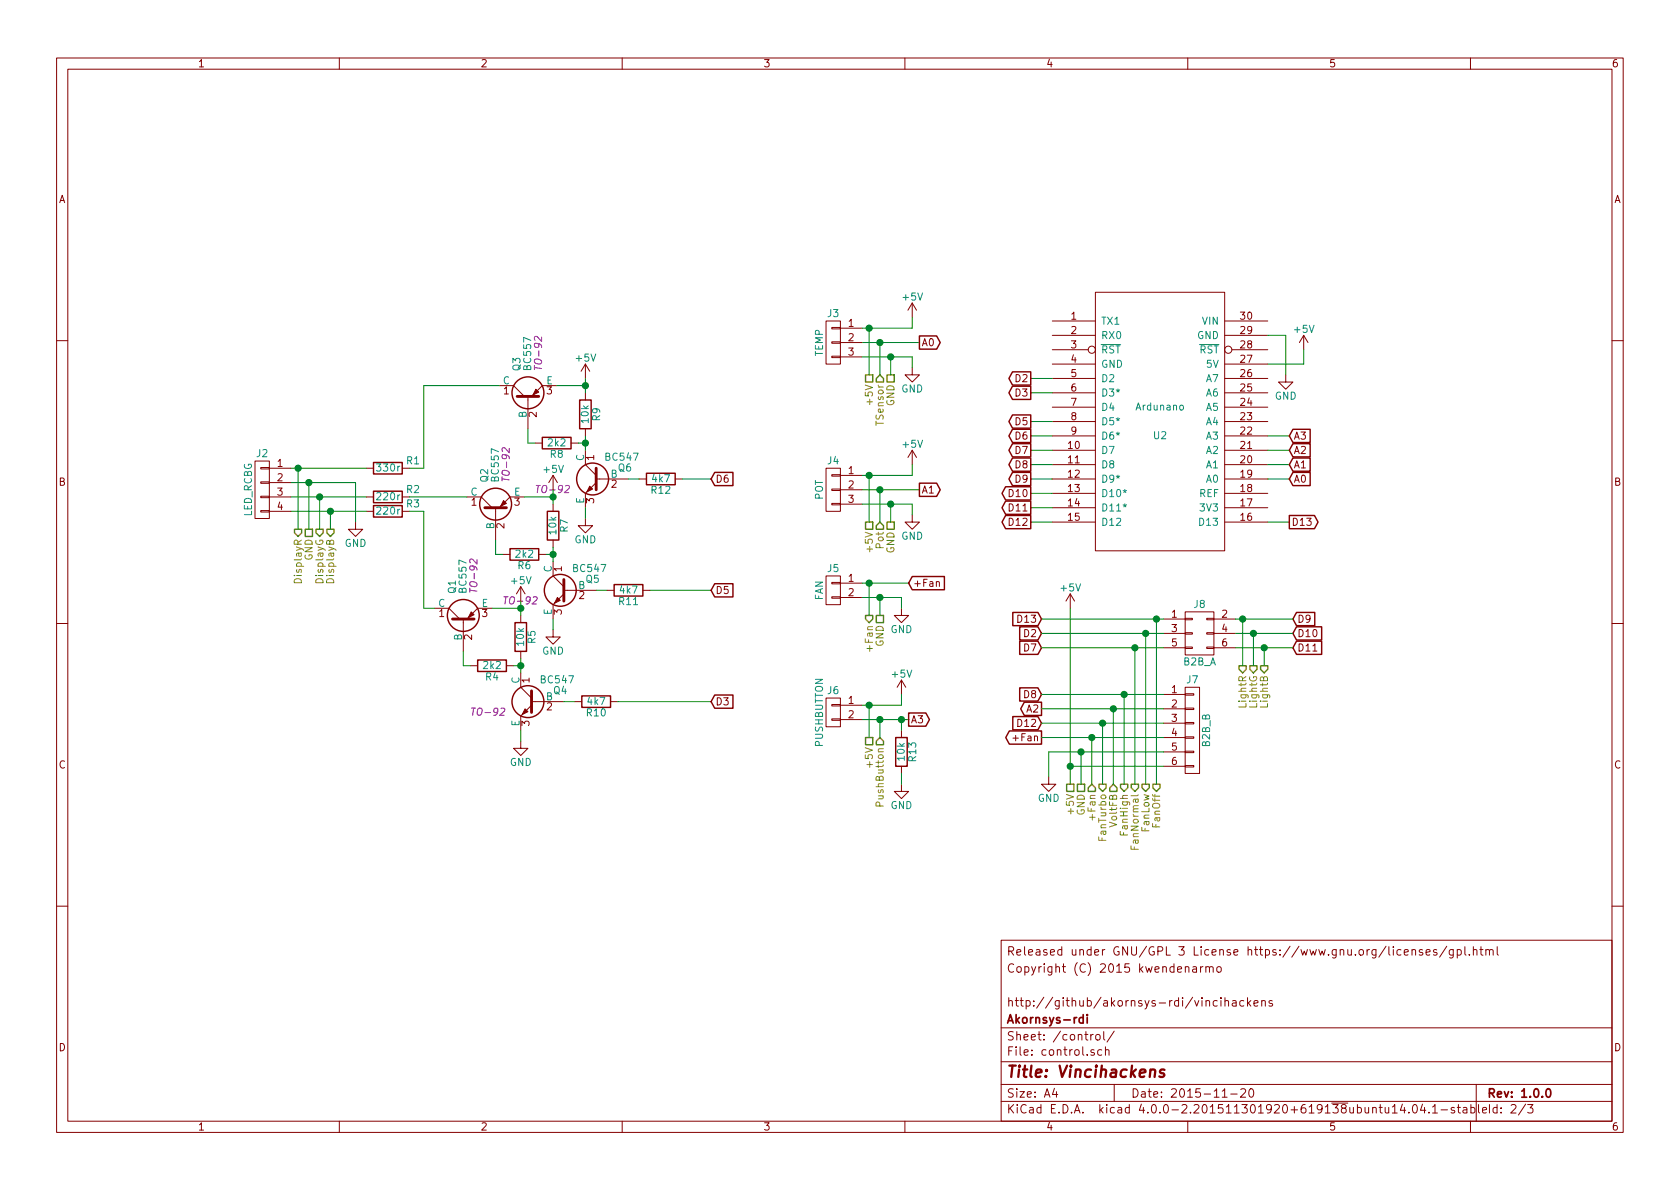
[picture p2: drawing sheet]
EESchema Schematic File Version 2
LIBS:Ardunano
LIBS:lm35
LIBS:motor
LIBS:power
LIBS:device
LIBS:transistors
LIBS:conn
LIBS:linear
LIBS:regul
LIBS:74xx
LIBS:cmos4000
LIBS:adc-dac
LIBS:memory
LIBS:xilinx
LIBS:microcontrollers
LIBS:dsp
LIBS:microchip
LIBS:analog_switches
LIBS:motorola
LIBS:texas
LIBS:intel
LIBS:audio
LIBS:interface
LIBS:digital-audio
LIBS:philips
LIBS:display
LIBS:cypress
LIBS:siliconi
LIBS:opto
LIBS:atmel
LIBS:contrib
LIBS:valves
LIBS:vincihackens-cache
EELAYER 25 0
EELAYER END
$Descr A4 11693 8268
encoding utf-8
Sheet 2 3
Title "Vincihackens"
Date "2015-11-20"
Rev "1.0.0"
Comp "Akornsys-rdi"
Comment1 "http://github/akornsys-rdi/vincihackens"
Comment2 ""
Comment3 "Copyright (C) 2015 kwendenarmo"
Comment4 "Released under GNU/GPL 3 License https://www.gnu.org/licenses/gpl.html"
$EndDescr
$Comp
L R R1
U 1 1
P 2700 3250
F 0 "R1" V 2650 3425 50  0000 C CNN
F 1 "330r" V 2700 3250 50  0000 C CNN
F 2 "" V 2630 3250 30  0000 C CNN
F 3 "" H 2700 3250 30  0000 C CNN
	1    2700 3250
	0    1    1    0   
$EndComp
$Comp
L R R3
U 1 1
P 2700 3550
F 0 "R3" V 2650 3725 50  0000 C CNN
F 1 "220r" V 2700 3550 50  0000 C CNN
F 2 "" V 2630 3550 30  0000 C CNN
F 3 "" H 2700 3550 30  0000 C CNN
	1    2700 3550
	0    1    1    0   
$EndComp
$Comp
L R R2
U 1 1
P 2700 3450
F 0 "R2" V 2650 3625 50  0000 C CNN
F 1 "220r" V 2700 3450 50  0000 C CNN
F 2 "" V 2630 3450 30  0000 C CNN
F 3 "" H 2700 3450 30  0000 C CNN
	1    2700 3450
	0    1    1    0   
$EndComp
$Comp
L GND #PWR1
U 1 1
P 2475 3625
F 0 "#PWR1" H 2475 3375 50  0001 C CNN
F 1 "GND" H 2475 3475 50  0000 C CNN
F 2 "" H 2475 3625 60  0000 C CNN
F 3 "" H 2475 3625 60  0000 C CNN
	1    2475 3625
	1    0    0    -1  
$EndComp
$Comp
L BC547 Q6
U 1 1
P 4175 3325
F 0 "Q6" H 3950 3400 50  0000 L CNN
F 1 "BC547" H 3900 3475 50  0000 L CNN
F 2 "TO-92" H 4375 3250 50  0000 L CIN
F 3 "" H 4175 3325 50  0000 L CNN
	1    4175 3325
	-1   0    0    -1  
$EndComp
$Comp
L BC557 Q3
U 1 1
P 3675 2775
F 0 "Q3" H 3875 2850 50  0000 L CNN
F 1 "BC557" H 3875 2775 50  0000 L CNN
F 2 "TO-92" H 3875 2700 50  0000 L CIN
F 3 "" H 3675 2775 50  0000 L CNN
	1    3675 2775
	0    -1   -1   0   
$EndComp
$Comp
L R R9
U 1 1
P 4075 2875
F 0 "R9" V 4155 2875 50  0000 C CNN
F 1 "10k" V 4075 2875 50  0000 C CNN
F 2 "" V 4005 2875 30  0000 C CNN
F 3 "" H 4075 2875 30  0000 C CNN
	1    4075 2875
	1    0    0    -1  
$EndComp
$Comp
L R R12
U 1 1
P 4600 3325
F 0 "R12" V 4680 3325 50  0000 C CNN
F 1 "4k7" V 4600 3325 50  0000 C CNN
F 2 "" V 4530 3325 30  0000 C CNN
F 3 "" H 4600 3325 30  0000 C CNN
	1    4600 3325
	0    1    1    0   
$EndComp
$Comp
L R R8
U 1 1
P 3875 3075
F 0 "R8" V 3955 3075 50  0000 C CNN
F 1 "2k2" V 3875 3075 50  0000 C CNN
F 2 "" V 3805 3075 30  0000 C CNN
F 3 "" H 3875 3075 30  0000 C CNN
	1    3875 3075
	0    1    1    0   
$EndComp
$Comp
L GND #PWR7
U 1 1
P 4075 3600
F 0 "#PWR7" H 4075 3350 50  0001 C CNN
F 1 "GND" H 4075 3450 50  0000 C CNN
F 2 "" H 4075 3600 60  0000 C CNN
F 3 "" H 4075 3600 60  0000 C CNN
	1    4075 3600
	1    0    0    -1  
$EndComp
$Comp
L +5V #PWR6
U 1 1
P 4075 2625
F 0 "#PWR6" H 4075 2475 50  0001 C CNN
F 1 "+5V" H 4075 2765 50  0000 C CNN
F 2 "" H 4075 2625 60  0000 C CNN
F 3 "" H 4075 2625 60  0000 C CNN
	1    4075 2625
	1    0    0    -1  
$EndComp
Wire Wire Line
	2025 3550 2550 3550
Wire Wire Line
	2025 3450 2550 3450
Wire Wire Line
	2025 3250 2550 3250
Wire Wire Line
	4025 3075 4075 3075
Wire Wire Line
	4075 3025 4075 3125
Connection ~ 4075 3075
Wire Wire Line
	4075 3525 4075 3600
Wire Wire Line
	4375 3325 4450 3325
Wire Wire Line
	3725 3075 3675 3075
Wire Wire Line
	3675 3075 3675 2975
Wire Wire Line
	3875 2675 4075 2675
Wire Wire Line
	4075 2625 4075 2725
Connection ~ 4075 2675
$Comp
L BC547 Q5
U 1 1
P 3950 4100
F 0 "Q5" H 3725 4175 50  0000 L CNN
F 1 "BC547" H 3675 4250 50  0000 L CNN
F 2 "TO-92" H 4150 4025 50  0000 L CIN
F 3 "" H 3950 4100 50  0000 L CNN
	1    3950 4100
	-1   0    0    -1  
$EndComp
$Comp
L BC557 Q2
U 1 1
P 3450 3550
F 0 "Q2" H 3650 3625 50  0000 L CNN
F 1 "BC557" H 3650 3550 50  0000 L CNN
F 2 "TO-92" H 3650 3475 50  0000 L CIN
F 3 "" H 3450 3550 50  0000 L CNN
	1    3450 3550
	0    -1   -1   0   
$EndComp
$Comp
L R R7
U 1 1
P 3850 3650
F 0 "R7" V 3930 3650 50  0000 C CNN
F 1 "10k" V 3850 3650 50  0000 C CNN
F 2 "" V 3780 3650 30  0000 C CNN
F 3 "" H 3850 3650 30  0000 C CNN
	1    3850 3650
	1    0    0    -1  
$EndComp
$Comp
L R R11
U 1 1
P 4375 4100
F 0 "R11" V 4455 4100 50  0000 C CNN
F 1 "4k7" V 4375 4100 50  0000 C CNN
F 2 "" V 4305 4100 30  0000 C CNN
F 3 "" H 4375 4100 30  0000 C CNN
	1    4375 4100
	0    1    1    0   
$EndComp
$Comp
L R R6
U 1 1
P 3650 3850
F 0 "R6" V 3730 3850 50  0000 C CNN
F 1 "2k2" V 3650 3850 50  0000 C CNN
F 2 "" V 3580 3850 30  0000 C CNN
F 3 "" H 3650 3850 30  0000 C CNN
	1    3650 3850
	0    1    1    0   
$EndComp
$Comp
L GND #PWR5
U 1 1
P 3850 4375
F 0 "#PWR5" H 3850 4125 50  0001 C CNN
F 1 "GND" H 3850 4225 50  0000 C CNN
F 2 "" H 3850 4375 60  0000 C CNN
F 3 "" H 3850 4375 60  0000 C CNN
	1    3850 4375
	1    0    0    -1  
$EndComp
$Comp
L +5V #PWR4
U 1 1
P 3850 3400
F 0 "#PWR4" H 3850 3250 50  0001 C CNN
F 1 "+5V" H 3850 3540 50  0000 C CNN
F 2 "" H 3850 3400 60  0000 C CNN
F 3 "" H 3850 3400 60  0000 C CNN
	1    3850 3400
	1    0    0    -1  
$EndComp
Wire Wire Line
	3800 3850 3850 3850
Wire Wire Line
	3850 3800 3850 3900
Connection ~ 3850 3850
Wire Wire Line
	3850 4300 3850 4375
Wire Wire Line
	4150 4100 4225 4100
Wire Wire Line
	3500 3850 3450 3850
Wire Wire Line
	3450 3850 3450 3750
Wire Wire Line
	3650 3450 3850 3450
Wire Wire Line
	3850 3400 3850 3500
Connection ~ 3850 3450
$Comp
L BC547 Q4
U 1 1
P 3725 4875
F 0 "Q4" H 3500 4950 50  0000 L CNN
F 1 "BC547" H 3450 5025 50  0000 L CNN
F 2 "TO-92" H 3925 4800 50  0000 L CIN
F 3 "" H 3725 4875 50  0000 L CNN
	1    3725 4875
	-1   0    0    -1  
$EndComp
$Comp
L BC557 Q1
U 1 1
P 3225 4325
F 0 "Q1" H 3425 4400 50  0000 L CNN
F 1 "BC557" H 3425 4325 50  0000 L CNN
F 2 "TO-92" H 3425 4250 50  0000 L CIN
F 3 "" H 3225 4325 50  0000 L CNN
	1    3225 4325
	0    -1   -1   0   
$EndComp
$Comp
L R R5
U 1 1
P 3625 4425
F 0 "R5" V 3705 4425 50  0000 C CNN
F 1 "10k" V 3625 4425 50  0000 C CNN
F 2 "" V 3555 4425 30  0000 C CNN
F 3 "" H 3625 4425 30  0000 C CNN
	1    3625 4425
	1    0    0    -1  
$EndComp
$Comp
L R R10
U 1 1
P 4150 4875
F 0 "R10" V 4230 4875 50  0000 C CNN
F 1 "4k7" V 4150 4875 50  0000 C CNN
F 2 "" V 4080 4875 30  0000 C CNN
F 3 "" H 4150 4875 30  0000 C CNN
	1    4150 4875
	0    1    1    0   
$EndComp
$Comp
L R R4
U 1 1
P 3425 4625
F 0 "R4" V 3505 4625 50  0000 C CNN
F 1 "2k2" V 3425 4625 50  0000 C CNN
F 2 "" V 3355 4625 30  0000 C CNN
F 3 "" H 3425 4625 30  0000 C CNN
	1    3425 4625
	0    1    1    0   
$EndComp
$Comp
L GND #PWR3
U 1 1
P 3625 5150
F 0 "#PWR3" H 3625 4900 50  0001 C CNN
F 1 "GND" H 3625 5000 50  0000 C CNN
F 2 "" H 3625 5150 60  0000 C CNN
F 3 "" H 3625 5150 60  0000 C CNN
	1    3625 5150
	1    0    0    -1  
$EndComp
$Comp
L +5V #PWR2
U 1 1
P 3625 4175
F 0 "#PWR2" H 3625 4025 50  0001 C CNN
F 1 "+5V" H 3625 4315 50  0000 C CNN
F 2 "" H 3625 4175 60  0000 C CNN
F 3 "" H 3625 4175 60  0000 C CNN
	1    3625 4175
	1    0    0    -1  
$EndComp
Wire Wire Line
	3575 4625 3625 4625
Wire Wire Line
	3625 4575 3625 4675
Connection ~ 3625 4625
Wire Wire Line
	3625 5075 3625 5150
Wire Wire Line
	3925 4875 4000 4875
Wire Wire Line
	3275 4625 3225 4625
Wire Wire Line
	3225 4625 3225 4525
Wire Wire Line
	3425 4225 3625 4225
Wire Wire Line
	3625 4175 3625 4275
Connection ~ 3625 4225
Wire Wire Line
	3025 4225 2950 4225
Wire Wire Line
	2950 4225 2950 3550
Wire Wire Line
	2950 3550 2850 3550
Wire Wire Line
	2850 3450 3250 3450
Wire Wire Line
	2850 3250 2950 3250
Wire Wire Line
	2950 3250 2950 2675
Wire Wire Line
	2950 2675 3475 2675
$Comp
L R R13
U 1 1
P 6275 5225
F 0 "R13" V 6355 5225 50  0000 C CNN
F 1 "10k" V 6275 5225 50  0000 C CNN
F 2 "" V 6205 5225 30  0000 C CNN
F 3 "" H 6275 5225 30  0000 C CNN
	1    6275 5225
	1    0    0    -1  
$EndComp
$Comp
L +5V #PWR9
U 1 1
P 6275 4825
F 0 "#PWR9" H 6275 4675 50  0001 C CNN
F 1 "+5V" H 6275 4965 50  0000 C CNN
F 2 "" H 6275 4825 60  0000 C CNN
F 3 "" H 6275 4825 60  0000 C CNN
	1    6275 4825
	1    0    0    -1  
$EndComp
$Comp
L GND #PWR10
U 1 1
P 6275 5450
F 0 "#PWR10" H 6275 5200 50  0001 C CNN
F 1 "GND" H 6275 5300 50  0000 C CNN
F 2 "" H 6275 5450 60  0000 C CNN
F 3 "" H 6275 5450 60  0000 C CNN
	1    6275 5450
	1    0    0    -1  
$EndComp
Wire Wire Line
	6275 5450 6275 5375
$Comp
L GND #PWR14
U 1 1
P 6350 3575
F 0 "#PWR14" H 6350 3325 50  0001 C CNN
F 1 "GND" H 6350 3425 50  0000 C CNN
F 2 "" H 6350 3575 60  0000 C CNN
F 3 "" H 6350 3575 60  0000 C CNN
	1    6350 3575
	1    0    0    -1  
$EndComp
$Comp
L +5V #PWR13
U 1 1
P 6350 3225
F 0 "#PWR13" H 6350 3075 50  0001 C CNN
F 1 "+5V" H 6350 3365 50  0000 C CNN
F 2 "" H 6350 3225 60  0000 C CNN
F 3 "" H 6350 3225 60  0000 C CNN
	1    6350 3225
	1    0    0    -1  
$EndComp
$Comp
L Ardunano U2
U 1 1
P 8075 2925
F 0 "U2" H 8075 2825 50  0000 C CNN
F 1 "Ardunano" H 8075 3025 50  0000 C CNN
F 2 "MODULE" H 8075 2925 50  0001 C CNN
F 3 "DOCUMENTATION" H 8075 2925 50  0001 C CNN
	1    8075 2925
	1    0    0    -1  
$EndComp
Wire Wire Line
	7175 3325 7325 3325
Wire Wire Line
	7175 3425 7325 3425
Wire Wire Line
	7175 3525 7325 3525
Wire Wire Line
	7175 3025 7325 3025
Wire Wire Line
	7175 2925 7325 2925
Wire Wire Line
	7175 2725 7325 2725
Wire Wire Line
	4300 4875 4950 4875
Wire Wire Line
	4525 4100 4950 4100
Wire Wire Line
	4750 3325 4950 3325
Wire Wire Line
	7175 3625 7325 3625
Wire Wire Line
	7175 3225 7325 3225
Wire Wire Line
	7175 3125 7325 3125
Wire Wire Line
	7175 2625 7325 2625
Wire Wire Line
	8975 3625 8825 3625
Wire Wire Line
	8825 3325 8975 3325
Wire Wire Line
	8975 3225 8825 3225
Wire Wire Line
	8975 3125 8825 3125
Wire Wire Line
	8825 3025 8975 3025
$Comp
L +5V #PWR11
U 1 1
P 6350 2200
F 0 "#PWR11" H 6350 2050 50  0001 C CNN
F 1 "+5V" H 6350 2340 50  0000 C CNN
F 2 "" H 6350 2200 60  0000 C CNN
F 3 "" H 6350 2200 60  0000 C CNN
	1    6350 2200
	1    0    0    -1  
$EndComp
Wire Wire Line
	6000 2375 6400 2375
Wire Wire Line
	6000 3400 6400 3400
$Comp
L +5V #PWR18
U 1 1
P 9075 2425
F 0 "#PWR18" H 9075 2275 50  0001 C CNN
F 1 "+5V" H 9075 2565 50  0000 C CNN
F 2 "" H 9075 2425 60  0000 C CNN
F 3 "" H 9075 2425 60  0000 C CNN
	1    9075 2425
	1    0    0    -1  
$EndComp
$Comp
L GND #PWR17
U 1 1
P 8950 2600
F 0 "#PWR17" H 8950 2350 50  0001 C CNN
F 1 "GND" H 8950 2450 50  0000 C CNN
F 2 "" H 8950 2600 60  0000 C CNN
F 3 "" H 8950 2600 60  0000 C CNN
	1    8950 2600
	1    0    0    -1  
$EndComp
Wire Wire Line
	8825 2325 8950 2325
Wire Wire Line
	8950 2325 8950 2600
Wire Wire Line
	8825 2525 9075 2525
Wire Wire Line
	9075 2525 9075 2425
$Comp
L CONN_01X03 J3
U 1 1
P 5800 2375
F 0 "J3" H 5800 2575 50  0000 C CNN
F 1 "TEMP" V 5900 2375 50  0000 C CNN
F 2 "" H 5800 2375 60  0000 C CNN
F 3 "" H 5800 2375 60  0000 C CNN
	1    5800 2375
	-1   0    0    -1  
$EndComp
Wire Wire Line
	6000 2475 6350 2475
Wire Wire Line
	6000 2275 6350 2275
$Comp
L CONN_01X04 J2
U 1 1
P 1825 3400
F 0 "J2" H 1825 3650 50  0000 C CNN
F 1 "LED_RCBG" V 1925 3400 50  0000 C CNN
F 2 "" H 1825 3400 60  0000 C CNN
F 3 "" H 1825 3400 60  0000 C CNN
	1    1825 3400
	-1   0    0    -1  
$EndComp
Wire Wire Line
	2475 3350 2475 3625
Wire Wire Line
	2025 3350 2475 3350
$Comp
L CONN_01X03 J4
U 1 1
P 5800 3400
F 0 "J4" H 5800 3600 50  0000 C CNN
F 1 "POT" V 5900 3400 50  0000 C CNN
F 2 "" H 5800 3400 60  0000 C CNN
F 3 "" H 5800 3400 60  0000 C CNN
	1    5800 3400
	-1   0    0    -1  
$EndComp
Wire Wire Line
	6000 3500 6350 3500
Wire Wire Line
	6000 3300 6350 3300
$Comp
L CONN_01X02 J5
U 1 1
P 5800 4100
F 0 "J5" H 5800 4250 50  0000 C CNN
F 1 "FAN" V 5900 4100 50  0000 C CNN
F 2 "" H 5800 4100 60  0000 C CNN
F 3 "" H 5800 4100 60  0000 C CNN
	1    5800 4100
	-1   0    0    -1  
$EndComp
$Comp
L CONN_01X06 J7
U 1 1
P 8300 5075
F 0 "J7" H 8300 5425 50  0000 C CNN
F 1 "B2B_B" V 8400 5075 50  0000 C CNN
F 2 "" H 8300 5075 60  0000 C CNN
F 3 "" H 8300 5075 60  0000 C CNN
	1    8300 5075
	1    0    0    -1  
$EndComp
$Comp
L CONN_02X03 J8
U 1 1
P 8350 4400
F 0 "J8" H 8350 4600 50  0000 C CNN
F 1 "B2B_A" H 8350 4200 50  0000 C CNN
F 2 "" H 8350 3200 60  0000 C CNN
F 3 "" H 8350 3200 60  0000 C CNN
	1    8350 4400
	1    0    0    -1  
$EndComp
Text HLabel 2075 3675 3    50   Output ~ 0
DisplayR
Text HLabel 2225 3675 3    50   Output ~ 0
DisplayG
Text HLabel 2300 3675 3    50   Output ~ 0
DisplayB
Wire Wire Line
	2300 3675 2300 3550
Wire Wire Line
	2225 3675 2225 3450
Wire Wire Line
	2075 3675 2075 3250
Text HLabel 2150 3675 3    50   UnSpc ~ 0
GND
Wire Wire Line
	2150 3675 2150 3350
Connection ~ 2300 3550
Connection ~ 2225 3450
Connection ~ 2150 3350
Connection ~ 2075 3250
Text GLabel 4950 3325 2    50   Input ~ 0
D6
Text GLabel 4950 4100 2    50   Input ~ 0
D5
Text GLabel 4950 4875 2    50   Input ~ 0
D3
Text HLabel 6125 4275 3    50   UnSpc ~ 0
GND
Text HLabel 6050 4275 3    50   Output ~ 0
+Fan
Wire Wire Line
	6050 4275 6050 4050
Wire Wire Line
	6000 4050 6325 4050
Wire Wire Line
	6000 4150 6275 4150
Wire Wire Line
	6125 4150 6125 4275
$Comp
L GND #PWR8
U 1 1
P 6275 4225
F 0 "#PWR8" H 6275 3975 50  0001 C CNN
F 1 "GND" H 6275 4075 50  0000 C CNN
F 2 "" H 6275 4225 50  0000 C CNN
F 3 "" H 6275 4225 50  0000 C CNN
	1    6275 4225
	1    0    0    -1  
$EndComp
Wire Wire Line
	6275 4150 6275 4225
Connection ~ 6125 4150
Text GLabel 6325 4050 2    50   Input ~ 0
+Fan
Connection ~ 6050 4050
Text GLabel 7175 2625 0    50   Output ~ 0
D2
Text GLabel 7175 2725 0    50   Output ~ 0
D3
Text GLabel 7175 2925 0    50   Output ~ 0
D5
Text GLabel 7175 3025 0    50   Output ~ 0
D6
Text GLabel 7175 3125 0    50   Output ~ 0
D7
Text GLabel 7175 3225 0    50   Output ~ 0
D8
Text GLabel 7175 3325 0    50   Output ~ 0
D9
Text GLabel 7175 3425 0    50   Output ~ 0
D10
Text GLabel 7175 3525 0    50   Output ~ 0
D11
Text GLabel 7175 3625 0    50   Output ~ 0
D12
Text GLabel 8975 3325 2    50   Input ~ 0
A0
Text GLabel 8975 3225 2    50   Input ~ 0
A1
Text GLabel 8975 3125 2    50   Input ~ 0
A2
Text GLabel 8975 3025 2    50   Input ~ 0
A3
Text GLabel 8975 3625 2    50   Output ~ 0
D13
$Comp
L GND #PWR12
U 1 1
P 6350 2550
F 0 "#PWR12" H 6350 2300 50  0001 C CNN
F 1 "GND" H 6350 2400 50  0000 C CNN
F 2 "" H 6350 2550 60  0000 C CNN
F 3 "" H 6350 2550 60  0000 C CNN
	1    6350 2550
	1    0    0    -1  
$EndComp
Text HLabel 6050 2600 3    50   UnSpc ~ 0
+5V
Text HLabel 6125 2600 3    50   Input ~ 0
TSensor
Text HLabel 6200 2600 3    50   UnSpc ~ 0
GND
Text GLabel 6400 2375 2    50   Output ~ 0
A0
Wire Wire Line
	6350 2475 6350 2550
Wire Wire Line
	6350 2275 6350 2200
Wire Wire Line
	6050 2600 6050 2275
Connection ~ 6050 2275
Wire Wire Line
	6125 2600 6125 2375
Connection ~ 6125 2375
Wire Wire Line
	6200 2600 6200 2475
Connection ~ 6200 2475
Text GLabel 6400 3400 2    50   Output ~ 0
A1
Text HLabel 6125 3625 3    50   Input ~ 0
Pot
Text HLabel 6050 3625 3    50   UnSpc ~ 0
+5V
Text HLabel 6200 3625 3    50   UnSpc ~ 0
GND
Wire Wire Line
	6350 3500 6350 3575
Wire Wire Line
	6350 3300 6350 3225
Wire Wire Line
	6050 3625 6050 3300
Connection ~ 6050 3300
Wire Wire Line
	6125 3625 6125 3400
Connection ~ 6125 3400
Wire Wire Line
	6200 3625 6200 3500
Connection ~ 6200 3500
$Comp
L CONN_01X02 J6
U 1 1
P 5800 4950
F 0 "J6" H 5800 5100 50  0000 C CNN
F 1 "PUSHBUTTON" V 5900 4950 50  0000 C CNN
F 2 "" H 5800 4950 60  0000 C CNN
F 3 "" H 5800 4950 60  0000 C CNN
	1    5800 4950
	-1   0    0    -1  
$EndComp
Text HLabel 6125 5125 3    50   Input ~ 0
PushButton
Text HLabel 6050 5125 3    50   UnSpc ~ 0
+5V
Wire Wire Line
	6050 5125 6050 4900
Wire Wire Line
	6000 4900 6275 4900
Wire Wire Line
	6000 5000 6325 5000
Wire Wire Line
	6125 5000 6125 5125
Wire Wire Line
	6275 5000 6275 5075
Connection ~ 6125 5000
Text GLabel 6325 5000 2    50   Output ~ 0
A3
Connection ~ 6050 4900
Wire Wire Line
	6275 4900 6275 4825
Connection ~ 6275 5000
Text HLabel 8050 5450 3    50   Output ~ 0
FanOff
Text HLabel 8650 4625 3    50   Output ~ 0
LightR
Text HLabel 7975 5450 3    50   Output ~ 0
FanLow
Text HLabel 8725 4625 3    50   Output ~ 0
LightG
Text HLabel 7900 5450 3    50   Output ~ 0
FanNormal
Text HLabel 8800 4625 3    50   Output ~ 0
LightB
Text HLabel 7825 5450 3    50   Output ~ 0
FanHigh
Text HLabel 7675 5450 3    50   Output ~ 0
FanTurbo
Text HLabel 7750 5450 3    50   Input ~ 0
VoltFB
Text HLabel 7600 5450 3    50   Input ~ 0
+Fan
Text HLabel 7525 5450 3    50   UnSpc ~ 0
GND
Text HLabel 7450 5450 3    50   UnSpc ~ 0
+5V
Text GLabel 7250 4400 0    50   Input ~ 0
D2
Text GLabel 7250 4500 0    50   Input ~ 0
D7
Text GLabel 7250 4825 0    50   Input ~ 0
D8
Text GLabel 7250 5025 0    50   Input ~ 0
D12
Text GLabel 7250 4300 0    50   Input ~ 0
D13
Text GLabel 9000 4300 2    50   Input ~ 0
D9
Text GLabel 9000 4400 2    50   Input ~ 0
D10
Text GLabel 9000 4500 2    50   Input ~ 0
D11
Text GLabel 7250 4925 0    50   Output ~ 0
A2
Text GLabel 7250 5125 0    50   Output ~ 0
+Fan
$Comp
L GND #PWR15
U 1 1
P 7300 5400
F 0 "#PWR15" H 7300 5150 50  0001 C CNN
F 1 "GND" H 7300 5250 50  0000 C CNN
F 2 "" H 7300 5400 50  0000 C CNN
F 3 "" H 7300 5400 50  0000 C CNN
	1    7300 5400
	1    0    0    -1  
$EndComp
$Comp
L +5V #PWR16
U 1 1
P 7450 4225
F 0 "#PWR16" H 7450 4075 50  0001 C CNN
F 1 "+5V" H 7450 4365 50  0000 C CNN
F 2 "" H 7450 4225 50  0000 C CNN
F 3 "" H 7450 4225 50  0000 C CNN
	1    7450 4225
	1    0    0    -1  
$EndComp
Wire Wire Line
	8600 4300 9000 4300
Wire Wire Line
	8600 4400 9000 4400
Wire Wire Line
	8600 4500 9000 4500
Wire Wire Line
	8650 4625 8650 4300
Connection ~ 8650 4300
Wire Wire Line
	8725 4625 8725 4400
Connection ~ 8725 4400
Wire Wire Line
	8800 4625 8800 4500
Connection ~ 8800 4500
Wire Wire Line
	8050 5450 8050 4300
Wire Wire Line
	7250 4300 8100 4300
Wire Wire Line
	7975 5450 7975 4400
Wire Wire Line
	7250 4400 8100 4400
Wire Wire Line
	7900 5450 7900 4500
Wire Wire Line
	7250 4500 8100 4500
Wire Wire Line
	7825 5450 7825 4825
Wire Wire Line
	7250 4825 8100 4825
Wire Wire Line
	7750 5450 7750 4925
Wire Wire Line
	7250 4925 8100 4925
Wire Wire Line
	7675 5450 7675 5025
Wire Wire Line
	7250 5025 8100 5025
Wire Wire Line
	7600 5450 7600 5125
Wire Wire Line
	7250 5125 8100 5125
Wire Wire Line
	7525 5450 7525 5225
Wire Wire Line
	7300 5225 8100 5225
Wire Wire Line
	7450 4225 7450 5450
Wire Wire Line
	7450 5325 8100 5325
Connection ~ 8050 4300
Connection ~ 7975 4400
Connection ~ 7900 4500
Connection ~ 7825 4825
Connection ~ 7750 4925
Connection ~ 7675 5025
Connection ~ 7600 5125
Wire Wire Line
	7300 5400 7300 5225
Connection ~ 7525 5225
Connection ~ 7450 5325
$EndSCHEMATC
